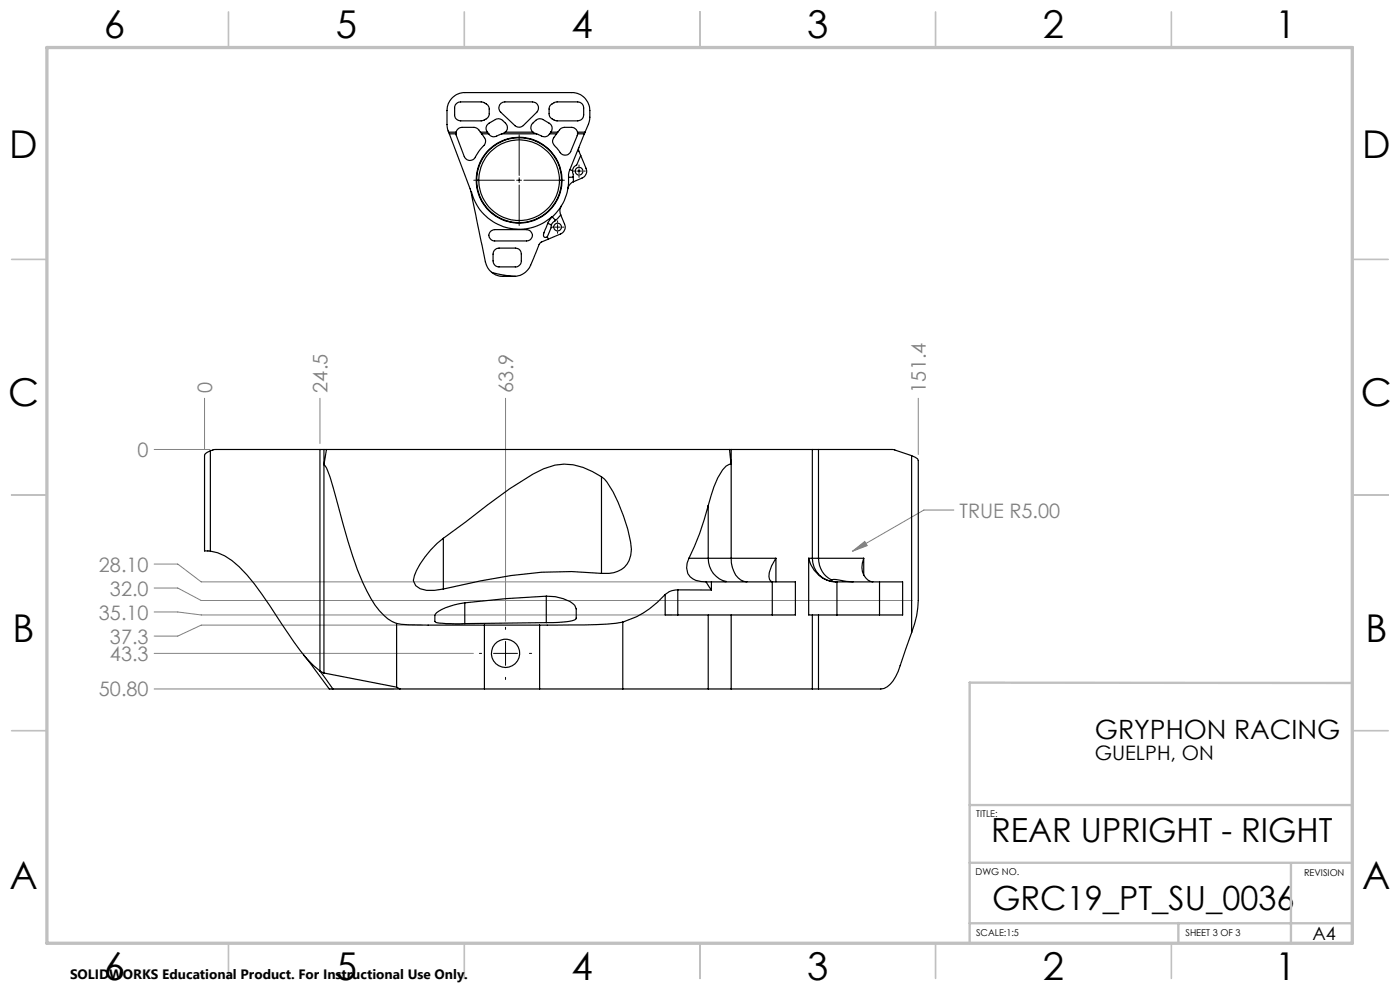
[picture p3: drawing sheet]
<svg xmlns="http://www.w3.org/2000/svg" width="297mm" height="210mm" viewBox="0 0 297 210" stroke-linecap="round" stroke-linejoin="round" font-family="sans-serif">
<g fill="none" stroke="#808080" stroke-width=".21">
<path d="M32.7 95.3h11.9M43.4 84.5v10.8M67.9 84.5v9.6M107.2 84.5v47.3M194.8 84.5v11.9M32.7 119.7h5l5 3.7h106.9M180.8 116.9l2.6-2 .6 .8zM202.4 108.2h-6.4l-15.2 8.7M32.7 124.7h5l5 2.7h150.8M32.7 129.8h5l5 .6h99.8M32.7 138.6h67.7M89.6 132.6h-46.9l-5 2.3h-5"/>
<path d="M32.7 146.1h50.9"/>
</g>
<g fill="none" stroke="#000" stroke-width=".21">
<path d="M100.5 38.2h8.6M109.6 38.2h1M110.1 28.6v8.6M110.1 37.7v1M110.1 39.3v8.5M111.1 38.2h8.6M121.5 36.3h.3M122.3 36.3h1.1M122.8 35v.3M122.8 35.8v1M122.8 37.3v.3M123.9 36.3h.3"/>
<path d="M117 48.2h.3M117.8 48.2h1M118.3 46.8v.4M118.3 47.7v1M118.3 49.2v.3M119.3 48.2h.3M101.7 138.6h.5M104.7 138.6h5.1M107.2 133.1v.4M107.2 136.1v5M112.3 138.6h.5M107.2 143.7v.4"/>
</g>
<g fill="none" stroke="#c0c0c0" stroke-width=".35">
<path d="M48.5 2.5v7.5M98.5 2.5v7.5M148.5 2.5v7.5M198.5 2.5v7.5M248.5 2.5v7.5M2.5 55h7.5M287 55h7.5M2.5 105h7.5M287 105h7.5M2.5 155h7.5M287 155h7.5M48.5 200v7.5"/>
<path d="M98.5 200v7.5M148.5 200v7.5M198.5 200v7.5M248.5 200v7.5"/>
</g>
<path d="M286.9 144.9l-81.2-.1v55.3M205.7 170.8h81.2M205.7 195.9h81.2M205.7 183h81.2M250 195.8v4.2M273.9 183.1v17" fill="none" stroke="#c0c0c0" stroke-width=".5"/>
<path d="M9.9 10.1h277v190h-277z" fill="none" stroke="#c0c0c0" stroke-width=".7"/>
<path d="M180.8 116.9l2.6-2 .6 .8z" fill="#808080"/>
<g fill="none" stroke="#000" stroke-width=".25">
<path d="M95.2 28l.1 .4M95.2 28l-.4-1.6v-2.9a3.8 3.8 0 0 1 3.8-3.9h22.7a3.8 3.8 0 0 1 3.8 3.9 7.2 7.2 0 0 1-1 4.5M95.2 28h1.6M95.3 28.4l4.6 12.2M95.3 28.4h1.4M96.7 28.4l1.8 4.8a1.32 1.32 0 0 0 1.3 .8 1.32 1.32 0 0 0 1.2-1l.6-1a3.9 3.9 0 0 0 1.4-2l-.1-.6-.7-1M96.7 22.1l.6-.4 .4-.1h4.4a1.78 1.78 0 0 1 1.7 1.5 2.12 2.12 0 0 1-.2 1.7l-.9 .7-.6 .1h-4.4a1.26 1.26 0 0 1-1.3-1.2v-1.7zM96.8 28l-.1 .4M96.8 28a1.31 1.31 0 0 1 1.2-1h2.8l.6 .4 .5 .6M101.1 38.2a9 9 0 0 1 9-9 9 9 0 0 1 9 9M101.1 38.2a9 9 0 0 0 9 9 9 9 0 0 0 9-9M101.1 38.2h.5"/>
<path d="M101.6 38.2a8.6 8.6 0 0 1 8.5-8.5 8.6 8.6 0 0 1 8.6 8.5M101.6 38.2a8.6 8.6 0 0 0 8.5 8.6 8.6 8.6 0 0 0 8.6-8.6M101.9 28l.3 .4M101.9 28h1.5M102.2 28.4h1.5M103.4 28l.3 .4M103.4 28a1.22 1.22 0 0 1 .4-1.9l1.5-.8 .5-.1 .6 .2 .8 .7a1.28 1.28 0 0 1 0 1.9M103.7 28.4a1.59 1.59 0 0 0 2.3 .2l.4-.2M106.3 21.9l.8-.3h5.9a1.3 1.3 0 0 1 1.1 .8 1.3 1.3 0 0 1-.2 1.4l-2.9 2.8a1.31 1.31 0 0 1-1.7 .1l-3.1-2.9a1.29 1.29 0 0 1 .1-1.9zM106.4 28.4h7.4M107.2 28l-.8 .4M107.2 28h5.9"/>
<path d="M113.1 28l.7 .4M113.1 28a1.25 1.25 0 0 1-.1-1.9l.8-.7 .7-.2 .5 .1 1.5 .8a1.26 1.26 0 0 1 .3 1.9M113.8 28.4l.7 .3a1.37 1.37 0 0 0 2.1-.3M116.6 28.4h1.5M116.8 28l-.2 .4M116.8 28h1.5M116.9 22.2l.8-.5 .5-.1h4.4a1.32 1.32 0 0 1 1.2 1.3v1.5a1.25 1.25 0 0 1-1.2 1.2h-4.4a1.7 1.7 0 0 1-1.7-1.5v-1.2zM118.1 28.4l-.6 .8a1.8 1.8 0 0 0 .8 2.4l.1 .2a1.47 1.47 0 0 0 2.4 .7l1.7-4.1M118.3 28l-.2 .4M118.3 28l.6-.6 .4-.3 2-.1a1.41 1.41 0 0 1 1.2 1M118.7 38.2h.4M120.6 37.6a10.7 10.7 0 0 1-3.4 8.4"/>
<path d="M120.9 36l-.2 .6-.1 1M120.9 36l.6 .2M121.5 36.2l.1 1.4M121.6 37.6h-1M121.6 37.6v1M121.6 38.6l-.7 .5-.4 .9M121.6 38.6h.1M122.5 28h1.6M122.5 28.4h1.5M122.5 28v.4M122.8 31.3a2.23 2.23 0 0 0 .4 1.7M123.2 33l-.9 2-.6 .4-.2 .8"/>
<path d="M123.2 33l1.1 2.7a1.59 1.59 0 0 1-.8 2.1l-1.8 .8M124 28.4l-3.1 7.6M124.1 28l-.1 .4M99.9 40.6a10.6 10.6 0 0 0 17.3 5.4M99.9 40.6l2.9 14.1a4.6 4.6 0 0 0 1.5 3.1M104 49.2l.2-.2a2.21 2.21 0 0 1 1.7-.3h4.2a3 3 0 0 1 2.5 .4 1.19 1.19 0 0 1 .2 1.3 1.19 1.19 0 0 1-1.1 .7h-6.7a1.18 1.18 0 0 1-1.2-.6 1.18 1.18 0 0 1 .2-1.3zM104.3 57.8l1.9 .4 3.2 .4M104.3 57.8a3.7 3.7 0 0 0 2.4 .8h2.7M104.9 53.1l.5-.4 .5-.1h3.4a1.44 1.44 0 0 1 1.3 2v.7a1.25 1.25 0 0 1-1.3 1.3h-3.4a1.24 1.24 0 0 1-1.3-1.3v-1.4zM116.1 50.3l.2 .4M116.2 47.4l-.8 2a.57 .57 0 0 0-.1 .8 .57 .57 0 0 0 .8 .1M116.2 47.4l.8 .3"/>
<path d="M116.3 50.7l-1.6 .8-1.5 3.3a4.6 4.6 0 0 1-3.5 3.8h-.3M117 47.7l-.1 .6-.8 2M117.2 46l-1 1.4M117.2 46l.7 .7M117.9 46.7l-.7 .6-.2 .4M119 45.6l-1.1 1.1M119 45.6l.8 1.9a1.59 1.59 0 0 1-.9 2.1l-2.6 1.1M119.1 43.7a2.12 2.12 0 0 0-.1 1.9M44.6 95.6l-1.1 .7-.1 .3v20.3h1.2M44.6 95.6v21.3M67.9 95.3h.8M67.9 95.3h-22.3l-1 .3"/>
<path d="M67.9 95.3v47M68.7 95.3v47.5M68.7 95.3h.6M69.3 95.3l-.6 3.3a5.1 5.1 0 0 1 1.3 2.6l1.4 5a122.7 122.7 0 0 0 5.5 17.3 18.6 18.6 0 0 0 5.4 7.8l1.8 .9M69.3 95.3h85.5M154.8 95.3l.3 3.2h-.4l-.7 .4a14.1 14.1 0 0 0-3.2 6.4l-.6 1.9M154.8 95.3h.3M155.1 95.3h17.2M155.1 95.3v23.1M172.3 95.3h1.3M172.3 95.3v23.1M173.6 95.3h15.8l4 1.4"/>
<path d="M173.6 95.3v23.1M193.4 96.7l1.3 .6 .1 .4v29.7a19 19 0 0 1-1.4 6.8M193.4 96.7v37.5M44.6 116.9a10.9 10.9 0 0 1 6.1 3.3 48.2 48.2 0 0 1 6.5 8.2 75.2 75.2 0 0 0 9.3 12.7l1.4 1.2M94.1 114.2a19.2 19.2 0 0 0-6.2 7.9 1.97 1.97 0 0 0 1.2 2.8l1.4 .3h1.7l1.9-.3M94.1 114.2v10.7M127.6 101.1l.6 .5a31.8 31.8 0 0 1 5.7 14.9 4.8 4.8 0 0 1-4.7 5.1h-1.6M127.6 101.1a13.4 13.4 0 0 0-9.9-2.4l-2.4 .7-2.2 1.2-5 3.1-14 10.5M127.6 101.1v20.5M146.2 118.4a3.1 3.1 0 0 0-.3 3.3 3.1 3.1 0 0 0 2.8 1.7h1.1M146.2 118.4h4M150.2 107.2a54.4 54.4 0 0 1-4 11.2"/>
<path d="M150.2 118.4a4.9 4.9 0 0 0 3.9 5h-.3M150.2 118.4h4.9M150.2 107.2v11.2M155.1 118.4a5.1 5.1 0 0 0 2.7 4.9l.7 .1M155.1 118.4h9.5M164.6 118.4a7.8 7.8 0 0 0-1.5 3.9l.4 1 .4 .1M164.6 118.4v5M171.6 118.4a6.2 6.2 0 0 0 5.7 5M171.6 118.4v12h6M171.6 118.4h.7M172.3 118.4a5 5 0 0 0 5 5M172.3 118.4h1.3"/>
<path d="M173.6 118.4a5 5 0 0 0 2.9 4.6 5.1 5.1 0 0 1 3 .3l1.5 .1M173.6 118.4h9.6M183.2 118.4a3.6 3.6 0 0 0 1.4 4.9l.6 .1M183.2 118.4v3.5M64.4 138.9l5.4 7.2h.8M84.1 132.2a39.6 39.6 0 0 0 8 .4h10.7M84.1 132.2v13.6M98.6 127.9a10.8 10.8 0 0 0-6.2 2.4l-.1 1.5a5.7 5.7 0 0 0 3.2 .5h3.1M98.6 127.9v4.4M102.8 132.6v13.5M102.8 132.6h11.7M114.5 132.6v13.5"/>
<path d="M115.9 126.5a8.6 8.6 0 0 1 6 1.9l.3 .7v2a1.44 1.44 0 0 1-1.4 .7l-4.9 .3M115.9 126.5l-8.7 .5-8.6 .9M115.9 132.1l-17.3 .2M115.9 126.5v5.6M127.6 121.6a80.5 80.5 0 0 0-25.6 1.6l-7.9 1.7M132.1 132a87.3 87.3 0 0 1-14.2 .6h-3.4M132.1 132v14.1M141.1 126.1a19.6 19.6 0 0 1-9 5.9M141.1 126.1v4.3h2.7M143.8 125.1a3.8 3.8 0 0 0-2.7 1M143.8 125.1l7.1 .1M143.8 125.1v5.3"/>
<path d="M143.8 130.4h20M149.8 123.4l1.1 1.8M149.8 123.4h14M150.2 130.4v15.7M150.9 123.4v1.8M155.1 130.4v15.7M163.8 123.4h4.9v7h-4.9M163.8 123.4v7M172.3 130.4v15.7M173.6 130.4v15.7M177.3 123.4h.3M177.6 123.4h9"/>
<path d="M177.6 130.4h9M177.6 123.4v7M186.6 123.4h4.9v7h-4.9M186.6 123.4v7M193.4 134.2l-2.4 7a7 7 0 0 1-3.5 4.8l-13.9 .1M67.9 142.3l2.7 3.8M67.9 142.3l.8 .5M68.7 142.8l15.4 3M70.6 146.1h14.2M84.1 145.8l.7 .3M84.8 146.1h18M102.8 146.1h11.7"/>
<path d="M114.5 146.1h17.6M132.1 146.1h18.1M150.2 146.1h4.9M155.1 146.1h17.2M172.3 146.1h1.3"/>
<circle cx="110.1" cy="38.2" r="9.1"/>
<circle cx="122.8" cy="36.3" r=".82"/>
<circle cx="118.3" cy="48.2" r=".82"/>
<circle cx="107.3" cy="138.6" r="3"/>
</g>
<g font-size="8.1">
<text x="22" y="8">6</text>
<text x="71.2" y="8">5</text>
<text x="121.2" y="8">4</text>
<text x="171.3" y="8">3</text>
<text x="221.3" y="8">2</text>
<text x="270.5" y="8">1</text>
<text x="2" y="33.6">D</text>
<text x="289" y="33.6">D</text>
<text x="1.7" y="86.1">C</text>
<text x="288.7" y="86.1">C</text>
<text x="2.7" y="136.1">B</text>
<text x="289.7" y="136.1">B</text>
<text x="2" y="188.6">A</text>
<text x="289" y="188.6">A</text>
<text x="22" y="208">6</text>
<text x="71.2" y="208">5</text>
<text x="121.2" y="208">4</text>
<text x="171.3" y="208">3</text>
<text x="221.3" y="208">2</text>
<text x="270.5" y="208">1</text>
</g>
<g font-size="7.1">
<text x="210.2" y="178.6">REAR UPRIGHT - RIGHT</text>
<text x="210.5" y="193">GRC19_PT_SU_0036</text>
</g>
<text font-size="5.6" x="232.3" y="156.7">GRYPHON RACING</text>
<g font-size="4.2" fill="#808080">
<text x="45" y="83.3" transform="rotate(-90 45 83.3)">0</text>
<text x="69.5" y="83.3" transform="rotate(-90 69.5 83.3)">24.5</text>
<text x="108.9" y="83.3" transform="rotate(-90 108.9 83.3)">63.9</text>
<text x="196.4" y="83.3" transform="rotate(-90 196.4 83.3)">151.4</text>
<text x="29.2" y="96.9">0</text>
<text x="203.6" y="109.8">TRUE R5.00</text>
<text x="21" y="121.2">28.10</text>
<text x="21" y="131.4">35.10</text>
<text x="23.3" y="126.3">32.0</text>
<text x="23.3" y="136.5">37.3</text>
<text x="23.3" y="140.2">43.3</text>
<text x="21" y="147.7">50.80</text>
</g>
<text font-size="4.2" x="232.3" y="161.2">GUELPH, ON</text>
<text font-size="3.9" x="278.4" y="199.3">A4</text>
<text font-size="2.9" x="14.9" y="207.6">SOLIDWORKS Educational Product. For Instructional Use Only.</text>
<g font-size="2">
<text x="207.1" y="173.3">TITLE:</text>
<text x="207" y="185.5">DWG NO.</text>
<text x="276.7" y="185.9">REVISION</text>
<text x="207.1" y="198.6">SCALE:1:5</text>
<text x="251.5" y="198.6">SHEET 3 OF 3</text>
</g>
</svg>
